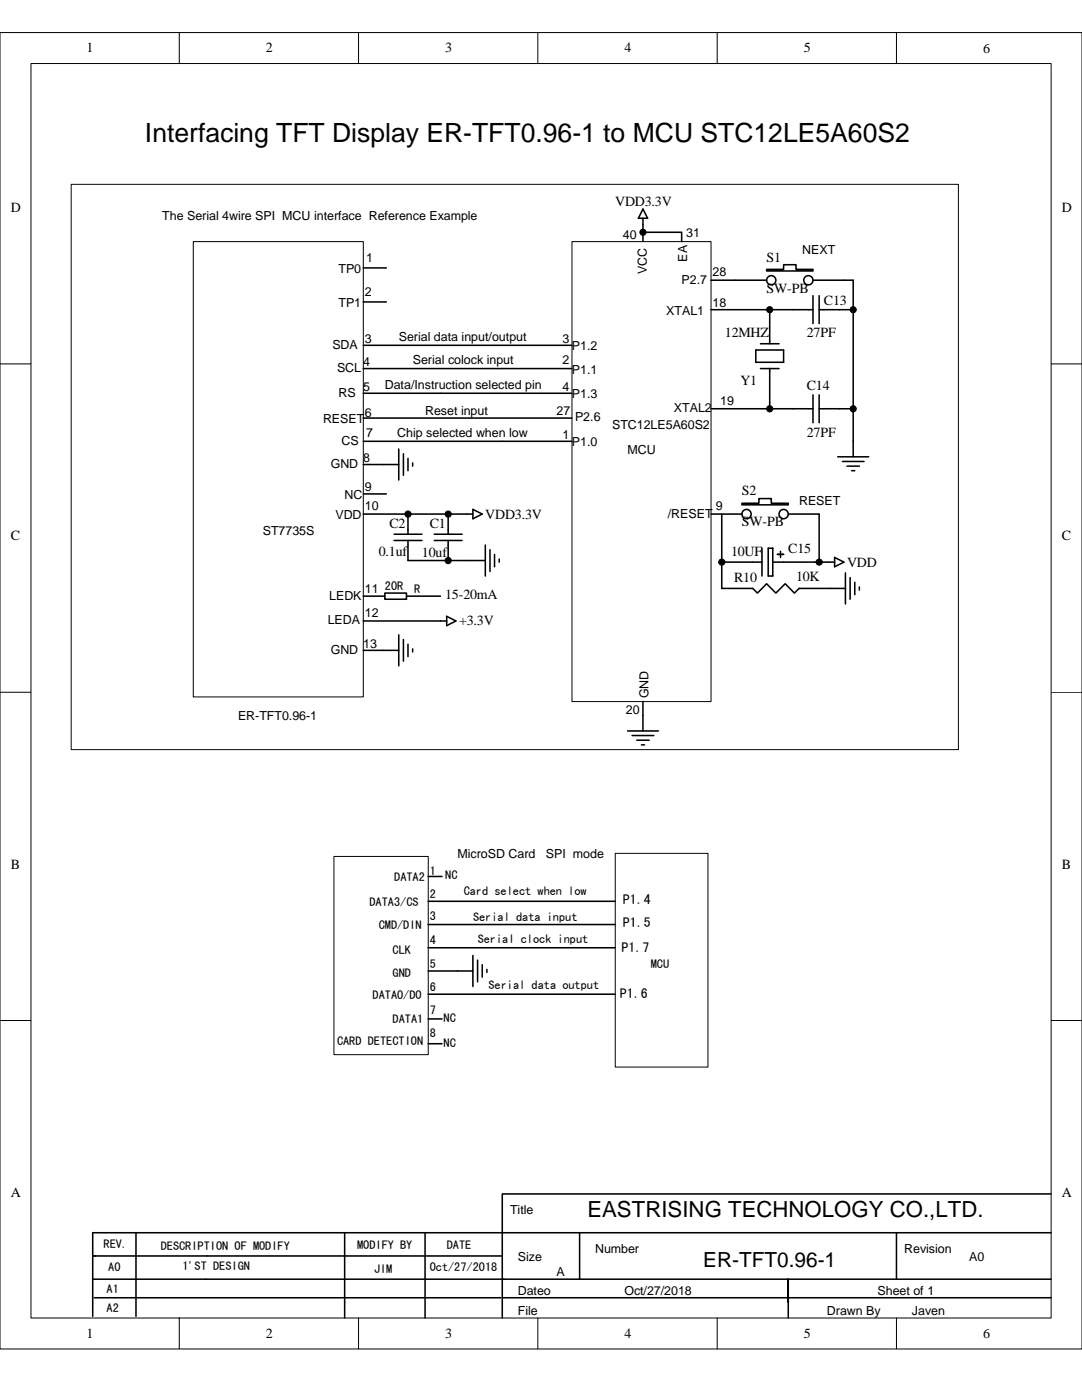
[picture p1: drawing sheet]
<svg xmlns="http://www.w3.org/2000/svg" width="216mm" height="279mm" viewBox="0 0 216 279" stroke-linecap="round" stroke-linejoin="round" font-family="sans-serif">
<g fill="none" stroke="#000" stroke-width=".2">
<path d="M0 6.5h215.9v262.7h-215.9zM6.2 12.7h203.5v250.3h-203.5zM35.8 6.5v6.2M71.5 6.5v6.2M107.3 6.5v6.2M143.1 6.5v6.2M178.9 6.5v6.2M0 72.6h6.2M209.7 72.6h6.2M0 138.2h6.2M209.7 138.2h6.2M0 203.7h6.2"/>
<path d="M209.7 203.7h6.2M35.8 263v6.2M71.5 263v6.2M107.3 263v6.2M143.1 263v6.2M178.9 263v6.2"/>
</g>
<path d="M209.7 238.3h-109.5v24.7M18.8 259h81.1M27.1 246v16.7M68.8 246v17M84.8 246v17M100.2 259h109.5M100.2 250.7h-81.7M115.7 246v9.3M157.3 259.9v-4.6v7.7M178.9 246v9.3M209.7 255.3h-191.2M209.7 246h-191.2v16.7" fill="none" stroke="#000" stroke-width=".31"/>
<path d="M66.7 170.9h18.7v39.6h-18.7z" fill="#fff"/>
<path d="M66.6 170.9h18.8v39.6h-18.8z" fill="none" stroke="#000" stroke-width=".2"/>
<path d="M122.8 170.3h18.5v42.7h-18.5z" fill="#fff"/>
<path d="M122.8 170.3h18.5v42.7h-18.5z" fill="none" stroke="#000" stroke-width=".2"/>
<path d="M85.4 179.9h37.3M85.4 174.9h2.8M85.4 184.5h37.3M85.4 198.4h37.3M85.4 193.8h9M85.4 189.1h37.3M94.4 190.7v6.2M95.3 191.6v4.3M96.2 192.5v2.5M97.2 193.5v.6M85.4 203.3h2.8M85.4 208.3h2.8" fill="none" stroke="#000" stroke-width=".31"/>
<path d="M38.6 48.2h33.9v90.9h-33.9z" fill="#fff"/>
<path d="M38.6 48.2h33.9v90.9h-33.9z" fill="none" stroke="#000" stroke-width=".2"/>
<path d="M72.5 78.5h15.4M72.5 73.6h27.7M72.5 88.1h27.7" fill="none" stroke="#000" stroke-width=".31"/>
<path d="M114.2 48.2h27.7v91.8h-27.7z" fill="#fff"/>
<path d="M114.1 48.2h27.8v91.8h-27.8z" fill="none" stroke="#000" stroke-width=".2"/>
<g fill="none" stroke="#000" stroke-width=".31">
<path d="M128.3 46.4h7.7v1.8M128.3 41.7l.9 1.9h-1.8zM128.3 43.6v4.6M146.8 55.9h6.2M162.2 55.9h6.2M87.9 78.5h26.2M100.2 73.6h13.9M100.2 88.1h13.9M128.3 140v5.9M125.2 145.9h6.2M126.1 146.8h4.3M127.1 147.7h2.4"/>
<path d="M128 148.7h.6"/>
</g>
<path d="M153 53.8h3.4v-1h2.4v1h3.4v.3h-9.2z" fill-rule="evenodd" fill="#fff" stroke="#000" stroke-width=".31"/>
<g fill="none" stroke="#000" stroke-width=".31">
<path d="M162.2 59v5.6M163.4 59v5.6M150.8 69.8h5.6v2.5h-5.6zM151.7 68.6h3.7M151.7 73.6h3.7M153.6 73.6v6.7M153.6 61.8v6.8M158.2 61.8h4M162.2 78.8v5.6M163.4 61.8h4.1M163.4 78.8v5.6M158.2 81.6h4"/>
<path d="M163.4 81.6h4.1M141.9 102.6h6.1M144 112.2h8M152 109.4v5.6M153.3 109.4h.9v5.6h-.9zM154.2 112.2h8.3M155.1 110.6h1.3M155.7 110v1.3M157.3 102.6h6.1M165.6 117.4h3.1M168.7 114.3v6.2M169.6 115.3v4.3"/>
<path d="M170.6 116.2v2.5M171.5 117.1v.6"/>
<circle cx="153.9" cy="55.9" r=".92"/>
<circle cx="161.3" cy="55.9" r=".92"/>
</g>
<path d="M148 100.4h3.4v-.9h2.5v.9h3.4v.4h-9.3z" fill-rule="evenodd" fill="#fff" stroke="#000" stroke-width=".31"/>
<g fill="none" stroke="#000" stroke-width=".31">
<path d="M72.5 53.5h4.6M141.9 55.9h4.9M168.4 55.9h1.8v35.3M72.5 68.9h41.6M72.5 60.3h4.6M141.9 61.8h16.3M167.5 61.8h2.7M72.5 83.4h41.6M72.5 92.7h7.1M72.5 98.6h4.6M79.6 89.6v6.2M80.5 90.6v4.3"/>
<path d="M81.4 91.5v2.4M82.3 92.4v.6M141.9 81.6h16.3M153.6 80.3v1.3M167.2 91.2h6.1M167.5 81.6h2.7M168.1 92.1h4.3M169 93h2.5M169.9 93.9h.7M72.5 102.6h21.9M72.5 119h4.3M76.8 118.4h4.3v1.2h-4.3z"/>
<path d="M78.6 107.9h5.6M78.6 106.6h5.6M81.1 119h6.8M81.4 102.6v4M81.4 107.9v4h15.4M86.7 107.9h5.5M86.7 106.6h5.5M89.4 102.6v4M89.4 107.9v4M94.4 101.7l1.8 .9-1.8 .9zM96.8 108.8v6.2M97.8 109.7v4.3"/>
<path d="M98.7 110.6v2.5M99.6 111.6v.6M144 102.6v14.8h6.2l.9 1 1.9-1.9 1.8 1.9 1.9-1.9 1.8 1.9 .9-1h6.2M162.5 112.2h4M163.4 102.6v9.6M166.5 111.3l1.9 .9-1.9 .9zM72.5 123.9h16.6M72.5 129.8h7.1M79.6 126.7v6.2M80.5 127.6v4.4M81.4 128.6v2.4M82.3 129.5v.6"/>
<path d="M89.1 123l1.9 .9-1.9 1z"/>
<circle cx="149" cy="102.6" r=".92"/>
<circle cx="156.4" cy="102.6" r=".93"/>
</g>
<path d="M14.2 36.8h177v112.8h-177z" fill="none" stroke="#000" stroke-width=".2"/>
<g fill="#000" stroke="#000" stroke-width=".2">
<circle cx="128.3" cy="46.4" r=".61"/>
<circle cx="153.6" cy="61.8" r=".61"/>
<circle cx="170.2" cy="61.8" r=".61"/>
<circle cx="153.6" cy="81.6" r=".62"/>
<circle cx="170.2" cy="81.6" r=".62"/>
<circle cx="81.4" cy="102.6" r=".62"/>
<circle cx="89.4" cy="102.6" r=".62"/>
<circle cx="89.4" cy="111.9" r=".62"/>
<circle cx="144" cy="112.2" r=".62"/>
<circle cx="163.5" cy="112.2" r=".62"/>
</g>
<text font-size="5.3" x="28.9" y="28.4">Interfacing TFT Display ER-TFT0.96-1 to MCU STC12LE5A60S2</text>
<text font-size="4.4" x="117.2" y="242.9">EASTRISING TECHNOLOGY CO.,LTD.</text>
<text font-size="4.1" x="140.3" y="252.8">ER-TFT0.96-1</text>
<g font-size="2.8">
<text x="17.3" y="10.5">1</text>
<text x="53" y="10.5">2</text>
<text x="88.8" y="10.5">3</text>
<text x="124.6" y="10.5">4</text>
<text x="160.4" y="10.5">5</text>
<text x="196.2" y="10.5">6</text>
<text x="122.7" y="41.1">VDD3.3V</text>
<text x="2.2" y="42.3">D</text>
<text x="211.9" y="42.3">D</text>
<text x="153" y="52.2">S1</text>
<text x="153" y="58.4">SW-PB</text>
<text x="164.4" y="60.9">C13</text>
<text x="144.7" y="67.3">12MHZ</text>
<text x="161" y="67.3">27PF</text>
<text x="147.7" y="76.9">Y1</text>
<text x="161" y="77.9">C14</text>
<text x="161" y="87.1">27PF</text>
<text x="148" y="98.9">S2</text>
<text x="2.2" y="107.8">C</text>
<text x="77.7" y="105.3">C2</text>
<text x="85.7" y="105.3">C1</text>
<text x="96.8" y="103.5">VDD3.3V</text>
<text x="148" y="105.1">SW-PB</text>
<text x="211.9" y="107.8">C</text>
<text x="75.6" y="110.9">0.1uf</text>
<text x="84.2" y="111.2">10uf</text>
<text x="145.9" y="110.9">10UF</text>
<text x="157.3" y="110.3">C15</text>
<text x="169" y="113.1">VDD</text>
<text x="88.8" y="119.6">15-20mA</text>
<text x="146.5" y="116.2">R10</text>
<text x="158.8" y="115.9">10K</text>
<text x="91.6" y="124.8">+3.3V</text>
<text x="2.2" y="173.4">B</text>
<text x="211.9" y="173.4">B</text>
<text x="124.3" y="180.4">P1.4</text>
<text x="124.3" y="185.1">P1.5</text>
<text x="124" y="190">P1.7</text>
<text x="123.7" y="199.3">P1.6</text>
<text x="2.2" y="238.9">A</text>
<text x="211.9" y="238.9">A</text>
<text x="17.3" y="267">1</text>
<text x="53" y="267">2</text>
<text x="88.8" y="267">3</text>
<text x="124.6" y="267">4</text>
<text x="160.4" y="267">5</text>
<text x="196.2" y="267">6</text>
</g>
<g font-size="2.5">
<text x="32.4" y="43.9">The Serial 4wire SPI MCU interface Reference Example</text>
<text x="124.3" y="47.6">40</text>
<text x="136.9" y="47.4">31</text>
<text x="73.1" y="52.3">1</text>
<text x="137.1" y="52.2" transform="rotate(-90 137.1 52.2)">EA</text>
<text x="160.1" y="50.7">NEXT</text>
<text x="67.5" y="54.5">TP0</text>
<text x="72.8" y="59.1">2</text>
<text x="129.1" y="54.7" transform="rotate(-90 129.1 54.7)">VCC</text>
<text x="136" y="56.6">P2.7</text>
<text x="142.2" y="55.1">28</text>
<text x="67.5" y="61.3">TP1</text>
<text x="132.9" y="62.8">XTAL1</text>
<text x="142.2" y="61.3">18</text>
<text x="66.3" y="69.6">SDA</text>
<text x="72.8" y="68.4">3</text>
<text x="79.6" y="68.1">Serial data input/output</text>
<text x="112.3" y="68.4">3</text>
<text x="114.1" y="69.9">P1.2</text>
<text x="67.2" y="74.2">SCL</text>
<text x="72.5" y="77.9">5</text>
<text x="72.5" y="73">4</text>
<text x="76.8" y="77.6">Data/Instruction selected pin</text>
<text x="82.4" y="72.7">Serial colock input</text>
<text x="112.3" y="72.7">2</text>
<text x="112.3" y="77.9">4</text>
<text x="114.1" y="74.5">P1.1</text>
<text x="67.5" y="79.2">RS</text>
<text x="72.8" y="83.2">6</text>
<text x="84.8" y="82.9">Reset input</text>
<text x="111" y="82.9">27</text>
<text x="114.1" y="79.5">P1.3</text>
<text x="134.5" y="82.3">XTAL2</text>
<text x="143.7" y="80.7">19</text>
<text x="64.5" y="84.4">RESET</text>
<text x="68.2" y="88.8">CS</text>
<text x="73.1" y="87.2">7</text>
<text x="79.3" y="87.2">Chip selected when low</text>
<text x="112.3" y="87.5">1</text>
<text x="114.1" y="89.1">P1.0</text>
<text x="114.7" y="84.1">P2.6</text>
<text x="122.1" y="85.7">STC12LE5A60S2</text>
<text x="66" y="93.4">GND</text>
<text x="72.5" y="92.2">8</text>
<text x="125.2" y="90.6">MCU</text>
<text x="68.8" y="99.6">NC</text>
<text x="72.8" y="98">9</text>
<text x="72.8" y="101.7">10</text>
<text x="142.8" y="101.7">9</text>
<text x="159.4" y="100.8">RESET</text>
<text x="52.4" y="106.7">ST7735S</text>
<text x="66.9" y="103.6">VDD</text>
<text x="133.2" y="103.3">/RESET</text>
<text x="65.7" y="119.7">LEDK</text>
<text x="72.8" y="118.4">11</text>
<text x="76.8" y="117.7">20R</text>
<text x="82.7" y="118.3">R</text>
<text x="65.4" y="124.6">LEDA</text>
<text x="72.8" y="123.1">12</text>
<text x="66" y="130.5">GND</text>
<text x="72.5" y="129.2">13</text>
<text x="47.5" y="143.8">ER-TFT0.96-1</text>
<text x="124.9" y="142.5">20</text>
<text x="129.4" y="139.4" transform="rotate(-90 129.4 139.4)">GND</text>
<text x="91.3" y="171.3">MicroSD Card</text>
<text x="108.9" y="171.3">SPI mode</text>
<text x="78.7" y="175.8">DATA2</text>
<text x="85.7" y="174.6">1</text>
<text x="85.7" y="179.2">2</text>
<text x="88.8" y="175.5">NC</text>
<text x="92.5" y="178.6">Card select when low</text>
<text x="73.7" y="180.8">DATA3/CS</text>
<text x="75.6" y="185.4">CMD/DIN</text>
<text x="85.7" y="183.5">3</text>
<text x="94.4" y="183.9">Serial data input</text>
<text x="78.3" y="190.3">CLK</text>
<text x="85.7" y="188.5">4</text>
<text x="95.3" y="188.2">Serial clock input</text>
<text x="78.3" y="195">GND</text>
<text x="85.7" y="193.1">5</text>
<text x="85.7" y="197.8">6</text>
<text x="97.5" y="197.4">Serial data output</text>
<text x="129.9" y="193.1">MCU</text>
<text x="74.3" y="199.3">DATA0/DO</text>
<text x="85.7" y="202.4">7</text>
<text x="88.5" y="203.9">NC</text>
<text x="67.2" y="208.6">CARD DETECTION</text>
<text x="78.3" y="204.3">DATA1</text>
<text x="85.7" y="207">8</text>
<text x="88.5" y="208.9">NC</text>
<text x="101.8" y="242.4">Title</text>
<text x="20.7" y="249.1">REV.</text>
<text x="32.1" y="249.4">DESCRIPTION OF MODIFY</text>
<text x="71.2" y="249.4">MODIFY BY</text>
<text x="89.1" y="249.4">DATE</text>
<text x="103.3" y="251.7">Size</text>
<text x="118.7" y="250.1">Number</text>
<text x="180.4" y="250.1">Revision</text>
<text x="193.4" y="251.7">A0</text>
<text x="21.6" y="253.7">A0</text>
<text x="36.4" y="253.4">1'ST DESIGN</text>
<text x="74.6" y="254">JIM</text>
<text x="85.7" y="253.7">Oct/27/2018</text>
<text x="111" y="254.7">A</text>
<text x="21.3" y="258">A1</text>
<text x="21.3" y="261.7">A2</text>
<text x="103.3" y="258.4">Dateo</text>
<text x="103.3" y="262.5">File</text>
<text x="124.6" y="258.4">Oct/27/2018</text>
<text x="165" y="262.5">Drawn By</text>
<text x="175.1" y="258.4">Sheet of 1</text>
<text x="182" y="262.5">Javen</text>
</g>
</svg>
